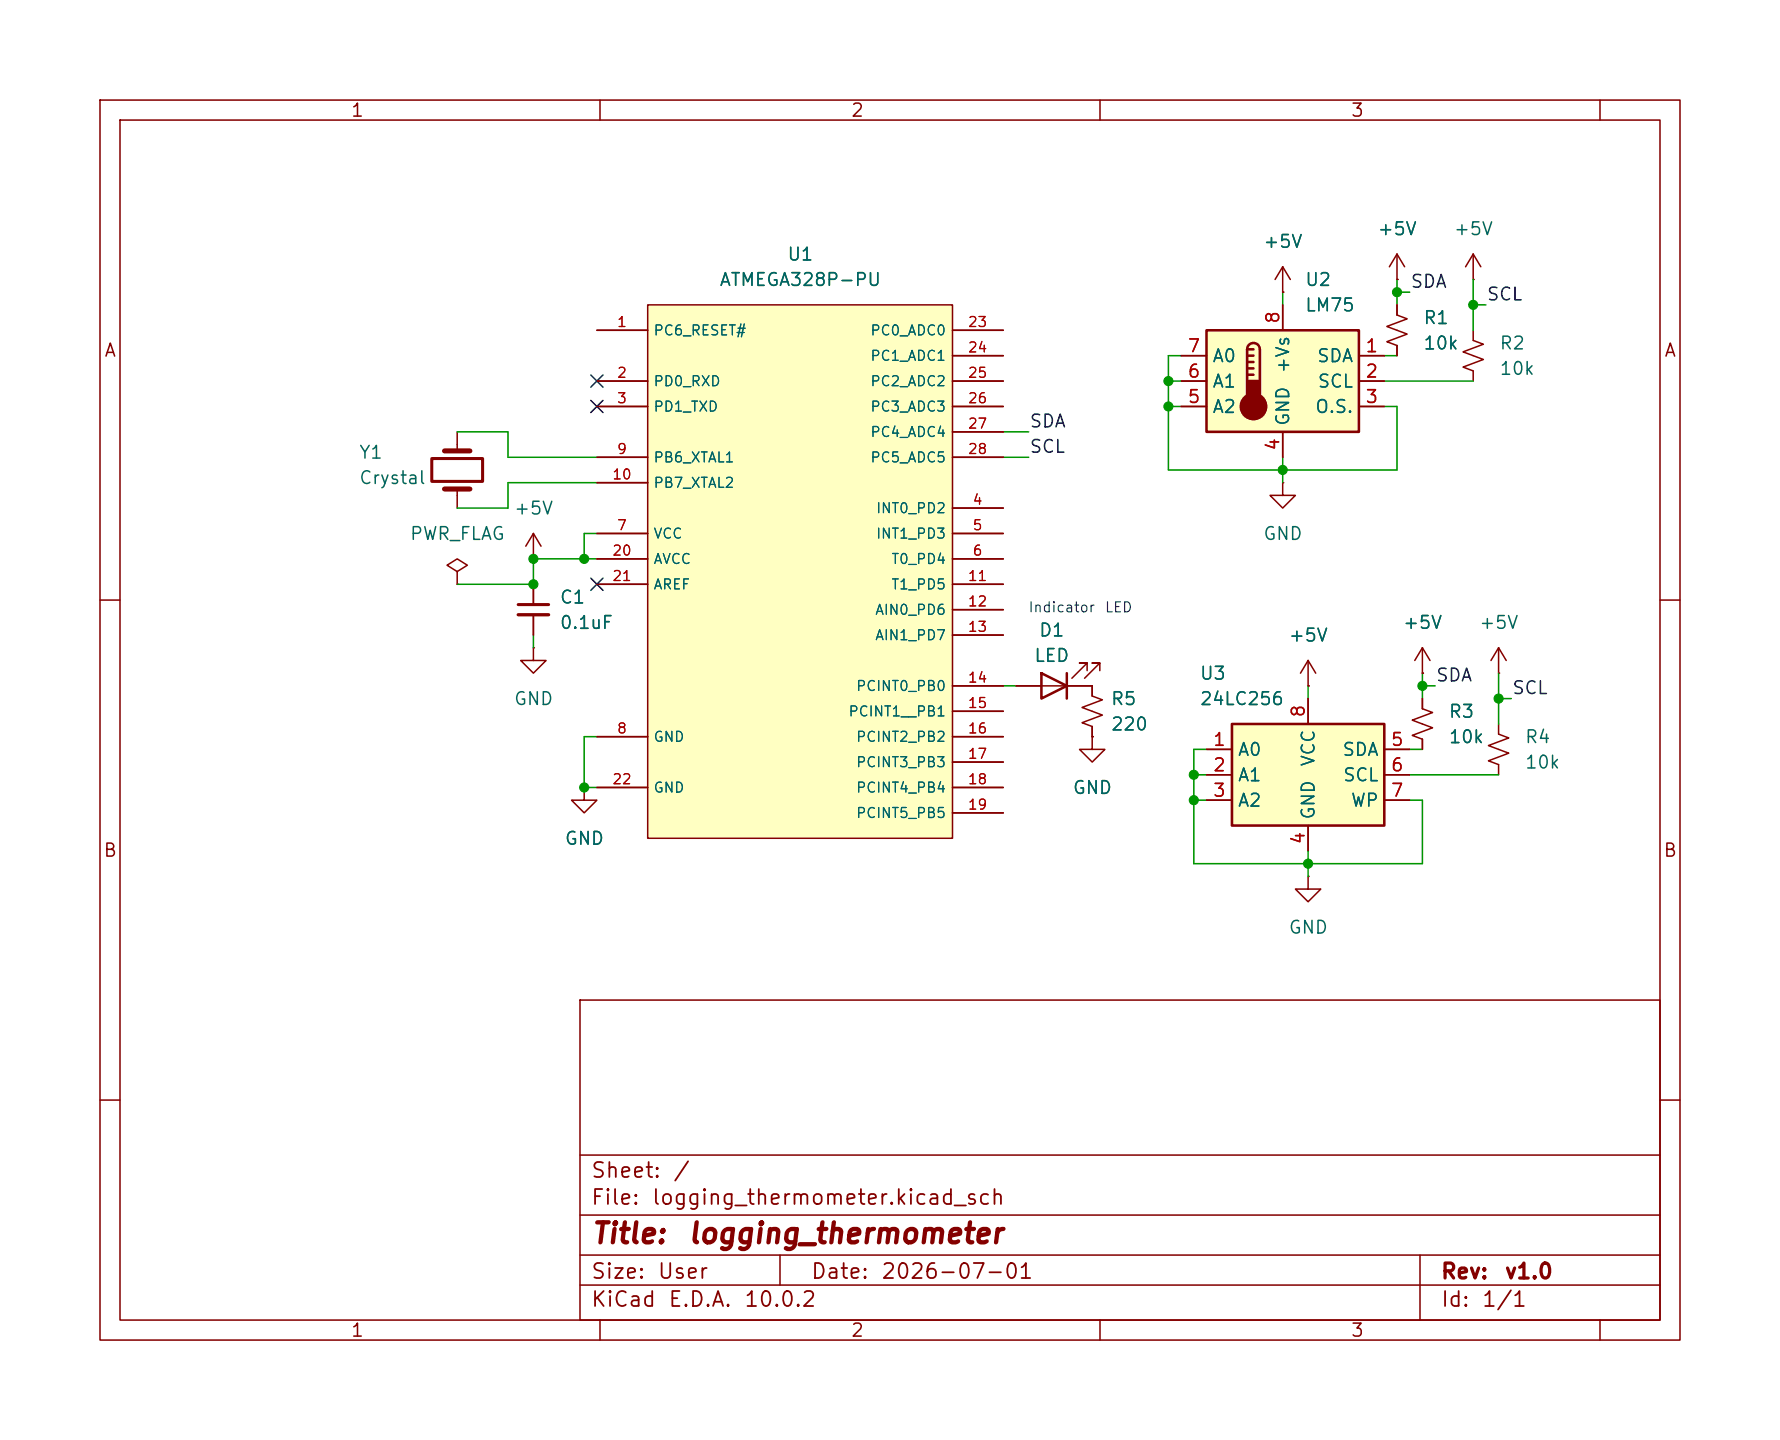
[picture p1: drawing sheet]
<svg xmlns="http://www.w3.org/2000/svg" width="178mm" height="144mm" viewBox="0 0 178 144" stroke-linecap="round" stroke-linejoin="round" font-family="sans-serif">
<g fill="none" stroke="#840000" stroke-width=".15">
<path d="M10 10h158v124h-158zM12 12h154v120h-154zM60 10v2M110 10v2M160 10v2M45.7 57.2l1-.7-1-.6-1 .6 1 .7v1.2M45.7 58.4h.1M45.7 43.2v1.9M45.7 48.9v1.9M53.3 55.9h.1M53.3 53.3l-.7 1.3M53.3 53.3l.8 1.3"/>
<path d="M53.3 53.3v2.6M53.3 58.4v2.1M10 60h2M53.3 64.8v1.2h1.3l-1.3 1.3-1.2-1.3h1.2M53.3 64.8h.1M53.3 61.5v2M58.4 78.7v1.3h1.3l-1.3 1.3-1.3-1.3h1.3M58.4 78.7h.1M149.9 72.4v1l1 .4-2.1 .8 2.1 .7-2.1 .8 1.1 .4v1M166 60h2M10 110h2M58 100h108v32h-108z"/>
<path d="M58 115.5h108M166 110h2M58 128.5h108M58 125.5h108M58 121.5h108M60 132v2M78 125.5v3M110 132v2M142 125.5v6.5M160 132v2"/>
</g>
<path d="M44.4 45.1h2.6M44.4 48.9h2.6" fill="none" stroke="#840000" stroke-width=".51"/>
<path d="M43.2 45.9h5.1v2.2h-5.1zM51.8 60.5h3.1" fill="none" stroke="#840000" stroke-width=".3"/>
<path d="M51.8 61.5h3.1" fill="none" stroke="#840000" stroke-width=".33"/>
<path d="M64.8 30.5h30.4v53.3h-30.4z" fill="#ffffc2"/>
<g fill="none" stroke="#840000" stroke-width=".15">
<path d="M59.7 33h5.1M59.7 38.1h5.1M64.8 30.5h30.4v53.3h-30.4zM95.2 33h5.1M95.2 38.1h5.1M95.2 35.6h5.1M59.7 40.6h5.1M59.7 53.3h5.1M59.7 55.9h5.1M59.7 45.7h5.1M59.7 48.3h5.1M59.7 58.4h5.1"/>
<path d="M95.2 40.6h5.1M95.2 50.8h5.1M95.2 53.3h5.1M95.2 55.9h5.1M95.2 45.7h5.1M95.2 58.4h5.1M95.2 43.2h5.1M59.7 73.7h5.1M59.7 78.7h5.1M95.2 73.7h5.1M95.2 61h5.1M95.2 63.5h5.1"/>
<path d="M95.2 68.6h5.1M95.2 71.1h5.1M95.2 76.2h5.1M95.2 78.7h5.1M95.2 81.3h5.1"/>
</g>
<path d="M123.2 72.4h15.2v10.2h-15.2z" fill="#ffffc2"/>
<path d="M104.1 67.3l2.6 1.3-2.6 1.3zM106.7 67.3v2.6M123.2 72.4h15.2v10.2h-15.2z" fill="none" stroke="#840000" stroke-width=".25"/>
<g fill="none" stroke="#840000" stroke-width=".15">
<path d="M128.3 29.2h.1M128.3 26.7l-.8 1.2M128.3 26.7l.7 1.2M128.3 26.7v2.5M139.7 30.5v1l1 .4-2 .7 2 .8-2 .8 1 .4v1M147.3 27.9h.1M147.3 33v1l1 .4-2 .8 2 .7-2 .8 1 .4v1M147.3 25.4l-.7 1.3M147.3 25.4l.8 1.3M147.3 25.4v2.5M101.6 68.6h7.6v1l1 .4-2 .7 2 .8-2 .8 1 .4v1M108.7 67.1v-.8h-.8h.8l-1.5 1.5"/>
<path d="M109.2 73.7v1.2h1.3l-1.3 1.3-1.3-1.3h1.3M109.2 73.7h.1M110 67.1v-.8h-.8h.8l-1.5 1.5M120.6 74.9h2.6M120.6 77.5h2.6M130.8 68.6h.1M130.8 66v2.6M130.8 69.9v2.5M130.8 66l-.8 1.3M130.8 66l.8 1.3M138.4 74.9h2.6M138.4 77.5h2.6"/>
<path d="M142.2 69.9v1l1.1 .4-2.1 .7 2.1 .8-2.1 .7 1 .4v1M142.2 67.3h.1M142.2 64.8v2.5M142.2 64.8l-.7 1.2M142.2 64.8l.8 1.2M149.9 67.3h.1M149.9 64.8l-.8 1.2M149.9 64.8l.7 1.2M149.9 64.8v2.5M120.6 80h2.6M130.8 87.6v1.3h1.3l-1.3 1.3-1.3-1.3h1.3M130.8 87.6h.1"/>
<path d="M130.8 82.6v2.5M138.4 80h2.6"/>
</g>
<path d="M120.6 33h15.3v10.2h-15.3z" fill="#ffffc2"/>
<path d="M120.6 33h15.3v10.2h-15.3zM124.7 34.9a.64 .64 0 0 1 .6-.6 .64 .64 0 0 1 .7 .6v3.2M124.7 34.9v3.2M124.7 34.9h.6M124.7 35.6h.6M124.7 36.2h.6M124.7 36.8h.6M124.7 37.5h.6" fill="none" stroke="#840000" stroke-width=".25"/>
<g fill="#840000" stroke="#840000" stroke-width=".25">
<path d="M124.7 38.1h1.3v1.9h-1.3z"/>
<circle cx="125.3" cy="40.6" r="1.27"/>
</g>
<g fill="none" stroke="#840000" stroke-width=".15">
<path d="M59.7 38.1h5.1M59.7 33h5.1M95.2 35.6h5.1M95.2 38.1h5.1M95.2 33h5.1M118.1 35.6h2.5M118.1 38.1h2.5M128.3 29.2h.1M128.3 30.5v2.5M135.9 35.6h2.5M135.9 38.1h2.5M139.7 27.9h.1"/>
<path d="M139.7 25.4l-.8 1.3M139.7 25.4l.8 1.3M139.7 25.4v2.5M139.7 30.5v1M139.7 34.6v1M53.3 58.4v2.1M59.7 40.6h5.1M59.7 53.3h5.1M59.7 55.9h5.1M59.7 45.7h5.1M59.7 48.3h5.1M59.7 58.4h5.1"/>
<path d="M95.2 40.6h5.1M95.2 50.8h5.1M95.2 53.3h5.1M95.2 55.9h5.1M95.2 45.7h5.1M95.2 58.4h5.1M95.2 43.2h5.1M118.1 40.6h2.5M128.3 48.3v1.2h1.2l-1.2 1.3-1.3-1.3h1.3M128.3 48.3h.1M128.3 43.2v2.5M135.9 40.6h2.5"/>
<path d="M53.3 61.5v2M58.4 78.7h.1M59.7 73.7h5.1M59.7 78.7h5.1M95.2 73.7h5.1M95.2 61h5.1M95.2 63.5h5.1M95.2 68.6h5.1M95.2 71.1h5.1M95.2 76.2h5.1M95.2 78.7h5.1M101.6 68.6h2.5"/>
<path d="M106.7 68.6h2.5v1M109.2 73.7h.1M109.2 72.7v1M120.6 74.9h2.6M120.6 77.5h2.6M130.8 68.6h.1M130.8 69.9v2.5M138.4 74.9h2.6M138.4 77.5h2.6M142.2 67.3h.1M142.2 69.9v1M142.2 73.9v1"/>
<path d="M95.2 81.3h5.1M120.6 80h2.6M130.8 82.6v2.5M138.4 80h2.6"/>
</g>
<g fill="none" stroke="#009600" stroke-width=".15">
<path d="M116.8 38.1h1.3M118.1 35.6h-1.3v11.4h22.9v-6.4h-1.3M128.3 29.2v1.3M138.4 38.1h8.9M138.4 35.6h1.3M139.7 27.9v2.6M139.7 29.2h1.3M147.3 27.9v5.1M147.3 30.5h1.3M45.7 43.2h5.1v2.5h8.9M59.7 53.3h-1.3v2.6M59.7 55.9h-6.4v2.5h-7.6"/>
<path d="M59.7 48.3h-8.9v2.5h-5.1M100.3 45.7h2.6M100.3 43.2h2.6M116.8 40.6h1.3M128.3 45.7v2.6M53.3 63.5v1.3M59.7 73.7h-1.3v5h1.3M100.3 68.6h1.3M119.4 77.5h1.2M120.6 74.9h-1.2v11.5h22.8v-6.4h-1.2M130.8 68.6v1.3M141 77.5h8.9"/>
<path d="M141 74.9h1.2M142.2 68.6h1.3M142.2 67.3v2.6M149.9 67.3v5.1M149.9 69.9h1.2M119.4 80h1.2M130.8 85.1v2.5"/>
</g>
<path d="M59.1 37.5l1.2 1.2M60.3 37.5l-1.2 1.2M59.1 40l1.2 1.3M59.1 57.8l1.2 1.2M60.3 40l-1.2 1.3M60.3 57.8l-1.2 1.2" fill="none" stroke="#000084" stroke-width=".15"/>
<g fill="#009600" stroke="#009600" stroke-width=".1">
<circle cx="53.3" cy="58.4" r=".46"/>
<circle cx="53.3" cy="55.9" r=".46"/>
<circle cx="116.8" cy="40.6" r=".46"/>
<circle cx="58.4" cy="55.9" r=".46"/>
<circle cx="58.4" cy="78.7" r=".46"/>
<circle cx="119.4" cy="80" r=".46"/>
<circle cx="130.8" cy="86.4" r=".46"/>
<circle cx="149.9" cy="69.9" r=".46"/>
<circle cx="119.4" cy="77.5" r=".46"/>
<circle cx="142.2" cy="68.6" r=".46"/>
<circle cx="147.3" cy="30.5" r=".46"/>
<circle cx="128.3" cy="47" r=".46"/>
<circle cx="116.8" cy="38.1" r=".46"/>
<circle cx="139.7" cy="29.2" r=".46"/>
</g>
<g font-size="2" fill="#840000">
<text x="59" y="124.8">Title:</text>
<text x="68.7" y="124.8">logging_thermometer</text>
</g>
<g font-size="1.5" fill="#840000">
<text x="59" y="118.2">Sheet:</text>
<text x="67.2" y="118.2">/</text>
<text x="59" y="120.9">File:</text>
<text x="65.1" y="120.9">logging_thermometer.kicad_sch</text>
<text x="59" y="131.1">KiCad</text>
<text x="59" y="128.3">Size:</text>
<text x="65.7" y="128.3">User</text>
<text x="66.7" y="131.1">E.D.A.</text>
<text x="74.3" y="131.1">10.0.2</text>
<text x="81" y="128.3">Date:</text>
<text x="88" y="128.3">2026-07-01</text>
<text x="144" y="128.3">Rev:</text>
<text x="144" y="131.1">Id:</text>
<text x="148.1" y="131.1">1/1</text>
<text x="150.4" y="128.3">v1.0</text>
</g>
<g font-size="1.3" fill="#840000">
<text x="35" y="12">1</text>
<text x="85" y="12">2</text>
<text x="135" y="12">3</text>
<text x="10.3" y="36">A</text>
<text x="166.3" y="36">A</text>
<text x="10.3" y="86">B</text>
<text x="166.3" y="86">B</text>
<text x="35" y="134">1</text>
<text x="85" y="134">2</text>
<text x="135" y="134">3</text>
</g>
<g font-size="1.3" fill="#006464">
<text x="137.7" y="23.8">+5V</text>
<text x="145.3" y="23.8">+5V</text>
<text x="71.9" y="28.9">ATMEGA328P-PU</text>
<text x="78.6" y="26.4">U1</text>
<text x="126.2" y="25.1">+5V</text>
<text x="130.4" y="28.9">U2</text>
<text x="130.4" y="31.5">LM75</text>
<text x="142.2" y="32.7">R1</text>
<text x="142.2" y="35.3">10k</text>
<text x="149.9" y="35.3">R2</text>
<text x="121.2" y="41.6">A2</text>
<text x="121.2" y="39.1">A1</text>
<text x="121.2" y="36.5">A0</text>
<text x="129.2" y="37.4" transform="rotate(-90 129.2 37.4)">+Vs</text>
<text x="131.4" y="41.6">O.S.</text>
<text x="131.6" y="36.5">SDA</text>
<text x="131.7" y="39.1">SCL</text>
<text x="149.9" y="37.8">10k</text>
<text x="35.8" y="46.2">Y1</text>
<text x="129.2" y="42.7" transform="rotate(-90 129.2 42.7)">GND</text>
<text x="35.8" y="48.7">Crystal</text>
<text x="51.3" y="51.8">+5V</text>
<text x="40.9" y="54.3">PWR_FLAG</text>
<text x="126.2" y="54.3">GND</text>
<text x="55.9" y="60.7">C1</text>
<text x="55.9" y="63.2">0.1uF</text>
<text x="103.8" y="64">D1</text>
<text x="128.8" y="64.5">+5V</text>
<text x="140.2" y="63.2">+5V</text>
<text x="147.8" y="63.2">+5V</text>
<text x="51.3" y="70.8">GND</text>
<text x="103.3" y="66.5">LED</text>
<text x="111" y="70.8">R5</text>
<text x="119.9" y="68.3">U3</text>
<text x="119.9" y="70.8">24LC256</text>
<text x="111" y="73.4">220</text>
<text x="123.7" y="75.9">A0</text>
<text x="131.8" y="76.7" transform="rotate(-90 131.8 76.7)">VCC</text>
<text x="134.2" y="75.9">SDA</text>
<text x="144.8" y="72.1">R3</text>
<text x="144.8" y="74.6">10k</text>
<text x="152.4" y="74.6">R4</text>
<text x="152.4" y="77.2">10k</text>
<text x="107.2" y="79.7">GND</text>
<text x="123.7" y="78.4">A1</text>
<text x="123.7" y="81">A2</text>
<text x="131.8" y="82" transform="rotate(-90 131.8 82)">GND</text>
<text x="134.2" y="78.4">SCL</text>
<text x="135" y="81">WP</text>
<text x="56.4" y="84.8">GND</text>
<text x="128.8" y="93.7">GND</text>
</g>
<g font-size="1.3" fill="#0f0f0f">
<text x="141" y="29.1">SDA</text>
<text x="148.6" y="30.4">SCL</text>
<text x="102.9" y="43.1">SDA</text>
<text x="102.9" y="45.6">SCL</text>
<text x="143.5" y="68.5">SDA</text>
<text x="151.1" y="69.7">SCL</text>
</g>
<g font-size="1.3" fill="#a90000">
<text x="118.7" y="35.5">7</text>
<text x="128.2" y="32.5" transform="rotate(-90 128.2 32.5)">8</text>
<text x="136.5" y="35.5">1</text>
<text x="118.7" y="40.6">5</text>
<text x="118.7" y="38.1">6</text>
<text x="136.5" y="38.1">2</text>
<text x="136.5" y="40.6">3</text>
<text x="128.2" y="45.2" transform="rotate(-90 128.2 45.2)">4</text>
<text x="130.8" y="71.8" transform="rotate(-90 130.8 71.8)">8</text>
<text x="121.2" y="74.9">1</text>
<text x="121.2" y="77.5">2</text>
<text x="139" y="74.9">5</text>
<text x="139" y="77.5">6</text>
<text x="121.2" y="80">3</text>
<text x="139" y="80">7</text>
<text x="130.8" y="84.5" transform="rotate(-90 130.8 84.5)">4</text>
</g>
<g font-size="1" fill="#a90000">
<text x="61.6" y="33">1</text>
<text x="96.7" y="33">23</text>
<text x="96.7" y="35.5">24</text>
<text x="61.6" y="38">2</text>
<text x="61.6" y="40.6">3</text>
<text x="96.7" y="38">25</text>
<text x="96.7" y="40.6">26</text>
<text x="61.6" y="45.7">9</text>
<text x="96.7" y="43.1">27</text>
<text x="96.7" y="45.7">28</text>
<text x="61.1" y="48.2">10</text>
<text x="61.6" y="53.3">7</text>
<text x="97.2" y="50.7">4</text>
<text x="97.2" y="53.3">5</text>
<text x="61.1" y="55.8">20</text>
<text x="61.1" y="58.4">21</text>
<text x="96.7" y="58.4">11</text>
<text x="97.2" y="55.8">6</text>
<text x="96.7" y="60.9">12</text>
<text x="96.7" y="63.4">13</text>
<text x="96.7" y="68.5">14</text>
<text x="96.7" y="71.1">15</text>
<text x="61.6" y="73.6">8</text>
<text x="96.7" y="73.6">16</text>
<text x="96.7" y="76.1">17</text>
<text x="61.1" y="78.7">22</text>
<text x="96.7" y="78.7">18</text>
<text x="96.7" y="81.2">19</text>
</g>
<g font-size="1" fill="#006464">
<text x="65.3" y="33.8">PC6_RESET#</text>
<text x="87" y="33.8">PC0_ADC0</text>
<text x="65.3" y="38.9">PD0_RXD</text>
<text x="65.3" y="41.4">PD1_TXD</text>
<text x="87" y="36.3">PC1_ADC1</text>
<text x="87" y="38.9">PC2_ADC2</text>
<text x="87" y="41.4">PC3_ADC3</text>
<text x="65.3" y="46.5">PB6_XTAL1</text>
<text x="87" y="44">PC4_ADC4</text>
<text x="87" y="46.5">PC5_ADC5</text>
<text x="65.3" y="49">PB7_XTAL2</text>
<text x="87.5" y="51.6">INT0_PD2</text>
<text x="65.3" y="54.1">VCC</text>
<text x="65.3" y="56.7">AVCC</text>
<text x="65.3" y="59.2">AREF</text>
<text x="87.5" y="54.1">INT1_PD3</text>
<text x="89.1" y="56.7">T0_PD4</text>
<text x="89.1" y="59.2">T1_PD5</text>
<text x="87.4" y="61.7">AIN0_PD6</text>
<text x="87.4" y="64.3">AIN1_PD7</text>
<text x="84.8" y="71.9">PCINT1__PB1</text>
<text x="85.5" y="69.4">PCINT0_PB0</text>
<text x="65.3" y="74.4">GND</text>
<text x="85.5" y="74.4">PCINT2_PB2</text>
<text x="85.5" y="77">PCINT3_PB3</text>
<text x="65.3" y="79.5">GND</text>
<text x="85.5" y="79.5">PCINT4_PB4</text>
<text x="85.5" y="82.1">PCINT5_PB5</text>
</g>
<g font-size="1" fill="#0000c2">
<text x="102.8" y="61.5">Indicator</text>
<text x="110.4" y="61.5">LED</text>
</g>
</svg>
